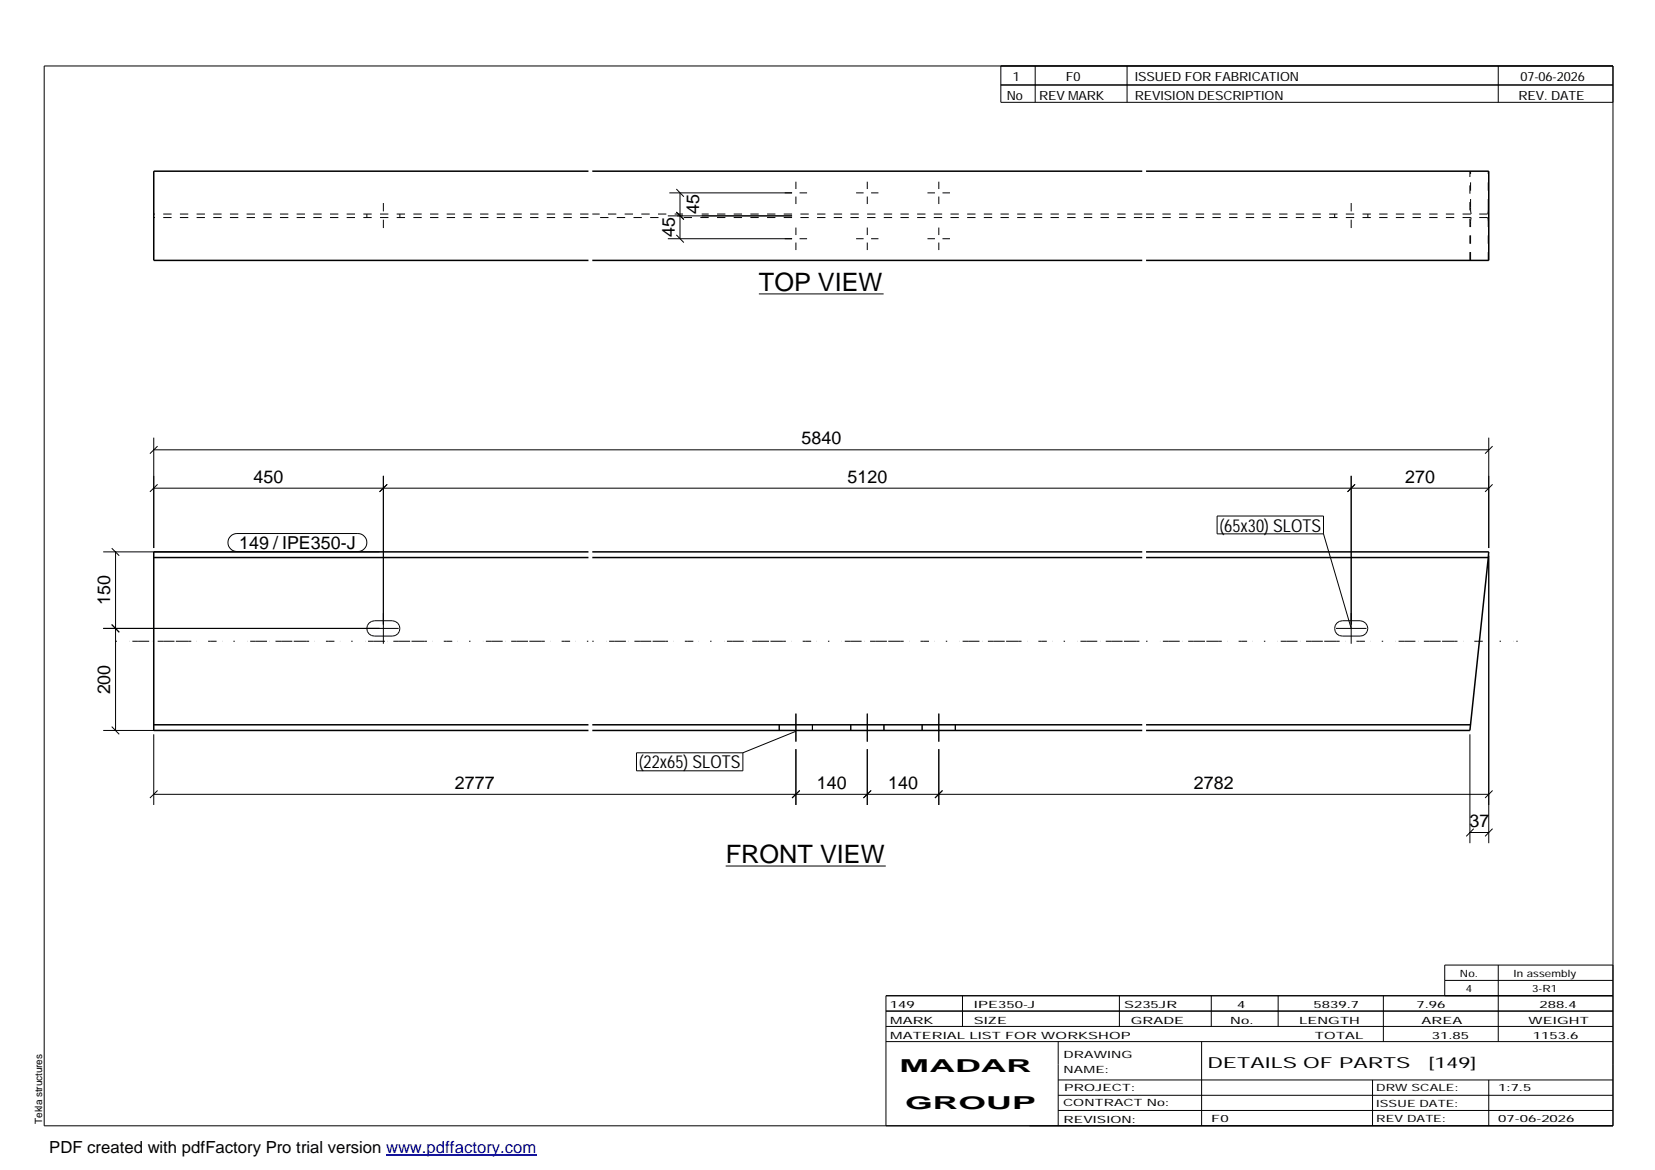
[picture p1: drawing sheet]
<svg xmlns="http://www.w3.org/2000/svg" width="420mm" height="297mm" viewBox="0 0 420 297" stroke-linecap="round" stroke-linejoin="round" font-family="sans-serif">
<g fill="none" stroke="#000" stroke-width=".25">
<path d="M11.2 16.7h398.3v269.1h-398.3zM254.1 16.7v9.3h155.4M262.8 16.7v9.3M286.1 16.7v9.3M380.4 16.7v9.3M254.1 21.6h155.4M169.5 54.8h31.6M169.9 49h31.2M171.7 59.6l1.9 2M171.7 53.8l1.9 1.9M171.7 48l1.9 1.9M172.6 49v11.6"/>
<path d="M202.1 46.1v1.9M202.1 49.9v1.9M202.1 57.8v1.9M203 49h1.9M217.3 49h1.9M220.2 46.1v1.9M220.2 49.9v1.9M220.2 57.8v1.9M221.1 49h1.9M235.5 49h1.9M238.3 46.1v1.9M238.3 49.9v1.9"/>
<path d="M238.3 57.8v1.9M239.3 49h1.9M169.5 60.6h31.6M192.7 74.6h31.6M202.1 61.6v1.9M203 60.6h1.9M217.3 60.6h1.9M220.2 61.6v1.9M221.1 60.6h1.9M235.5 60.6h1.9M238.3 61.6v1.9M239.3 60.6h1.9"/>
<path d="M39 114.2h339M39 111.1v28M40 113.3l-1.9 1.9M378 111.1v28M378.9 113.3l-1.9 1.9M28.4 139.2l1.9 1.9M39 123.9h339M40 123l-1.9 1.9M58.5 136.1l.8-.5 .9-.1h30.6a2.29 2.29 0 0 1 2.3 2.2 2.29 2.29 0 0 1-2.3 2.3h-30.6a2.27 2.27 0 0 1-2.2-1.4 2.27 2.27 0 0 1 .5-2.5zM97.3 120.8v42.6M98.3 123l-1.9 1.9M309 131h27v4.5h-27z"/>
<path d="M336 135.5l7 24M343 120.8v42.6M344 123l-1.9 1.9M378.9 123l-1.9 1.9M26.2 159.5h75M26.2 140.1h70.2M28.4 158.6l1.9 1.9M29.3 140.1v45.3M93.7 158.2l.6-.4 .8-.2h4.5a1.95 1.95 0 0 1 1.9 1.9 1.95 1.95 0 0 1-1.9 2h-4.5a1.93 1.93 0 0 1-1.8-1.2 1.93 1.93 0 0 1 .4-2.1zM339.2 159.5h7.7M339.4 158.2l.6-.4 .8-.2h4.5a1.95 1.95 0 0 1 2 1.9 1.95 1.95 0 0 1-2 2h-4.5a1.93 1.93 0 0 1-1.8-1.2 1.93 1.93 0 0 1 .4-2.1zM378 141.1v73"/>
<path d="M26.2 185.4h70.2M28.4 184.5l1.9 1.9M39 186.4v18M161.6 191.1h27v4.6h-27zM197.8 184v1.4M202.1 181.2v7.1M202.1 190.2v14.2M202.1 185.7l-13.5 5.4M206.2 184v1.4M216 184v1.4M220.2 181.2v7.1M220.2 190.2v14.2"/>
<path d="M224.4 184v1.4M234.1 184v1.4M238.3 181.2v7.1M238.3 190.2v14.2M242.5 184v1.4M373.2 186.4v27.7M39 201.7h339M40 200.7l-1.9 1.9M184.2 219.9h40.7M203 200.7l-1.9 1.9M221.1 200.7l-1.9 1.9M239.3 200.7l-1.9 1.9"/>
<path d="M373.2 211.4h4.8M374.1 210.4l-1.9 1.9M378.9 210.4l-1.9 1.9M378.9 200.7l-1.9 1.9M224.9 256.7h184.6M244.3 252.8v7.8M284.2 252.8v7.8M307.5 252.8v7.8M324.5 252.8v7.8M351.2 252.8v11.6M366.8 248.9h42.7M380.4 245v19.4"/>
<path d="M409.5 245h-42.7v7.8M409.5 252.8h-184.6v33M224.9 264.4h184.6M224.9 260.6h184.6M268.6 264.4v21.4M268.6 274.2h140.9M268.6 278.1h140.9M305.1 264.4v21.4M348.4 274.2v11.6M378 274.2v11.6M268.6 281.9h140.9"/>
</g>
<g fill="none" stroke="#000" stroke-width=".38">
<path d="M149.4 43.5h-110.4v22.6h110.4M150.4 43.5h139.6M291 43.5h87v22.6h-87M150.4 66.1h139.6M39 141.5h110.4M149.4 140.1h-110.4v45.3h110.4M150.4 141.5h139.6M150.4 140.1h139.6M291 140.1h87l-.2 1.4M291 141.5h86.8M377.8 141.5l-4.6 43.9h-82.2M39 184h110.4"/>
<path d="M150.4 184h139.6M150.4 185.4h139.6M291 184h82.3"/>
</g>
<g fill="none" stroke="#000" stroke-width=".25" stroke-dasharray="2.1 2.1" stroke-linecap="butt">
<path d="M93.1 54.3v.9M97.3 51.5v6.5M101.5 54.3v.9M149.4 54.3h-110.4M149.4 55.2h-110.4M167.2 55.2h-16.8M173.4 54.3h-23M290 54.3h-111.9M290 55.2h-118.1M338.8 54.3v.9M343 51.5v6.5M347.3 54.3v.9"/>
<path d="M373.3 52.6v-9.1M373.3 52.6v.7M373.3 53.3l.1 .5M373.3 56.3v.6M373.4 53.8l.1 .4M373.4 55.7l-.1 .6M373.5 54.2v.1M373.5 55.4l-.1 .3M373.5 55.2v.2M377.7 54.3h-86.7M377.7 55.2h-86.7M377.7 54.3v-.1"/>
<path d="M377.7 54.2l.1-.4M377.7 55.4v-.2M377.8 53.8v-.5M377.8 55.7l-.1-.3M377.8 52.6v-9.1M377.8 53.3v-.7M377.8 56.9v-.6M377.8 56.3v-.6M373.2 66.1v-22.6M373.3 66.1v-9.2M377.8 66.1v-9.2M373.3 183.9v.1"/>
</g>
<path d="M29.3 162.8h120.1M150.4 162.8h139.6M291 162.8h94.3" fill="none" stroke="#000" stroke-width=".25" stroke-dasharray=".4 3.2 0 .7 1.4 0 2.8 .7 0 1.4 1.4 0 2.8" stroke-linecap="butt"/>
<path d="M98 293.3h38.2" fill="none" stroke="#00f" stroke-width=".3"/>
<g font-size="6.4">
<text x="192.7" y="73.9">TOP VIEW</text>
<text x="184.2" y="219.1">FRONT VIEW</text>
</g>
<g font-size="4.5">
<text x="177.5" y="54.4" transform="rotate(-90 177.5 54.4)">45</text>
<text x="171.3" y="60.2" transform="rotate(-90 171.3 60.2)">45</text>
<text x="203.5" y="112.8">5840</text>
<text x="64.4" y="122.5">450</text>
<text x="215.1" y="122.5">5120</text>
<text x="356.7" y="122.5">270</text>
<text x="309.6" y="135">(65x30) SLOTS</text>
<text x="60.7" y="139.4">149 / IPE350-J</text>
<text x="27.9" y="153.6" transform="rotate(-90 27.9 153.6)">150</text>
<text x="27.9" y="176.3" transform="rotate(-90 27.9 176.3)">200</text>
<text x="162.2" y="195.1">(22x65) SLOTS</text>
<text x="115.5" y="200.2">2777</text>
<text x="207.3" y="200.2">140</text>
<text x="225.5" y="200.2">140</text>
<text x="303.1" y="200.2">2782</text>
<text x="373" y="210">37</text>
<text x="228.4" y="272.3">MADAR</text>
<text x="229.8" y="281.6">GROUP</text>
</g>
<text font-size="4.2" x="12.5" y="292.7">PDF created with pdfFactory Pro trial version www.pdffactory.com</text>
<g font-size="3.9">
<text x="306.5" y="271.3">DETAILS OF PARTS</text>
<text x="362.7" y="271.3">[149]</text>
</g>
<g font-size="3.2">
<text x="257.1" y="20.5">1</text>
<text x="270.6" y="20.5">F0</text>
<text x="288.1" y="20.5">ISSUED FOR FABRICATION</text>
<text x="386" y="20.5">07-06-2026</text>
<text x="255.6" y="25.5">No</text>
<text x="263.8" y="25.5">REV MARK</text>
<text x="288.1" y="25.5">REVISION DESCRIPTION</text>
<text x="385.5" y="25.5">REV. DATE</text>
</g>
<g font-size="2.5">
<text x="370.6" y="247.9">No.</text>
<text x="372.1" y="251.8">4</text>
<text x="384.3" y="247.9">In assembly</text>
<text x="389" y="251.8">3-R1</text>
<text x="225.9" y="255.9">149</text>
<text x="247.3" y="255.9">IPE350-J</text>
<text x="285.4" y="255.9">S235JR</text>
<text x="314.1" y="255.9">4</text>
<text x="333.5" y="255.9">5839.7</text>
<text x="359.6" y="255.9">7.96</text>
<text x="390.8" y="255.9">288.4</text>
<text x="226" y="263.7">MATERIAL LIST FOR WORKSHOP</text>
<text x="226" y="259.9">MARK</text>
<text x="247.2" y="259.9">SIZE</text>
<text x="287.1" y="259.9">GRADE</text>
<text x="312.3" y="259.9">No.</text>
<text x="329.8" y="259.9">LENGTH</text>
<text x="333.8" y="263.7">TOTAL</text>
<text x="360.9" y="259.9">AREA</text>
<text x="363.5" y="263.7">31.85</text>
<text x="388.1" y="259.9">WEIGHT</text>
<text x="389.2" y="263.7">1153.6</text>
<text x="270" y="268.5">DRAWING</text>
<text x="270" y="272.5">NAME:</text>
<text x="269.9" y="280.9">CONTRACT No:</text>
<text x="270.2" y="277">PROJECT:</text>
<text x="349.4" y="277.1">DRW SCALE:</text>
<text x="349.4" y="281">ISSUE DATE:</text>
<text x="380.4" y="277.1">1:7.5</text>
<text x="10.7" y="285.4" transform="rotate(-90 10.7 285.4)">Tekla structures</text>
<text x="270" y="285">REVISION:</text>
<text x="307.5" y="284.8">F0</text>
<text x="349.4" y="284.8">REV DATE:</text>
<text x="380.4" y="284.8">07-06-2026</text>
</g>
</svg>
